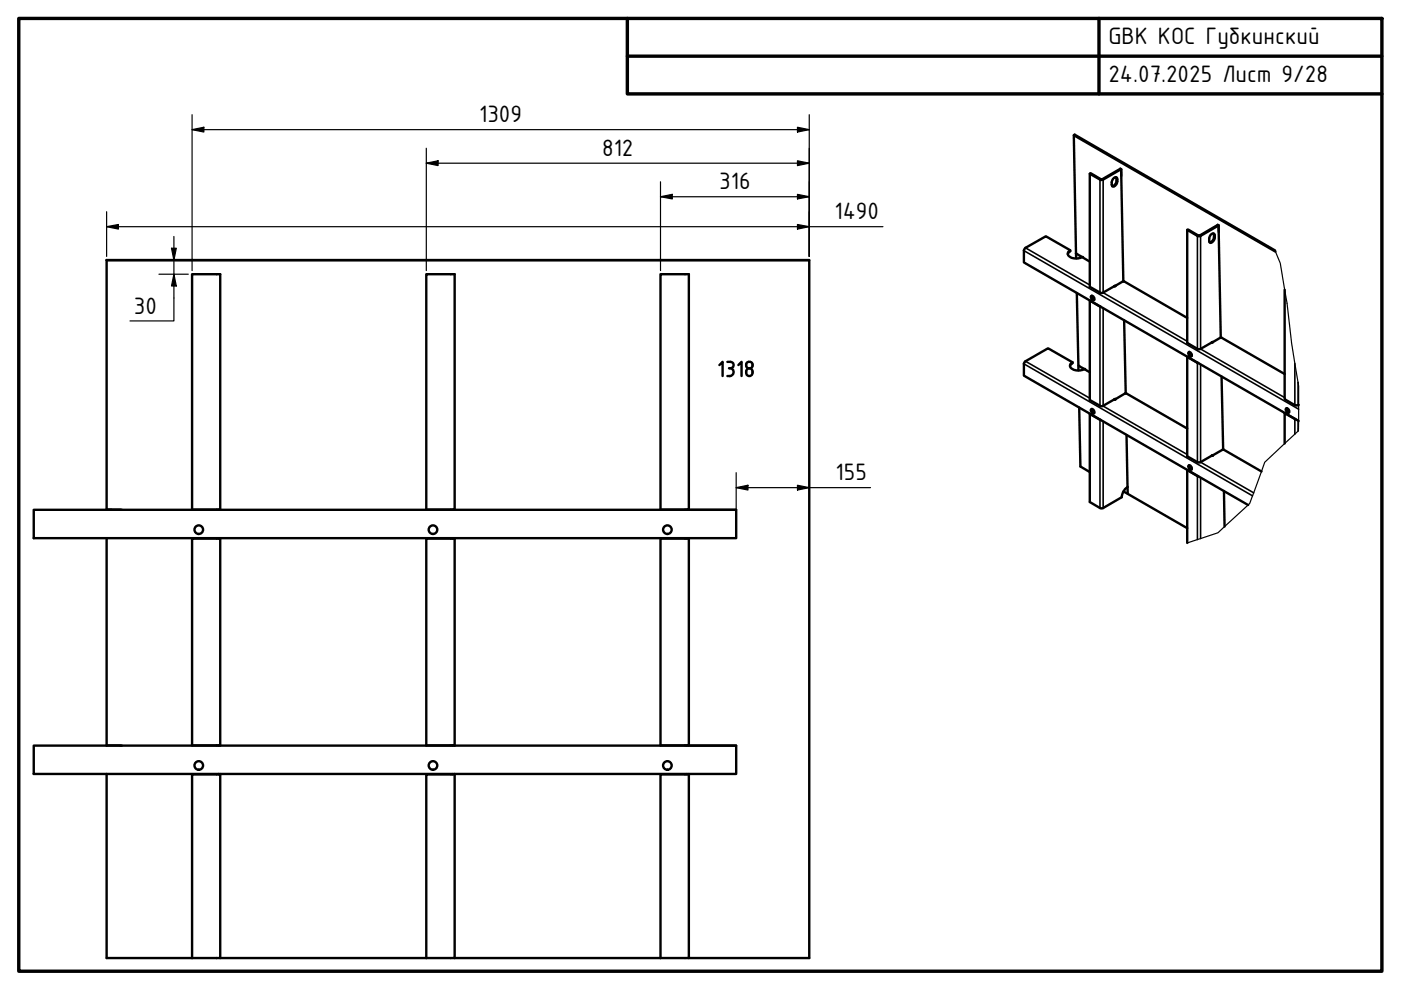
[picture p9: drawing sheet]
<svg xmlns="http://www.w3.org/2000/svg" width="297mm" height="210mm" viewBox="0 0 297 210" stroke-linecap="round" stroke-linejoin="round" font-family="sans-serif">
<!-- layer: Visible (ISO) -->
<g fill="none" stroke="#000" stroke-width=".51">
<path d="M227.7 28.7l42.7 24.7M236.2 37.7h.1a.37 .37 0 0 1 .4-.1 .37 .37 0 0 1 .2 .4v.5a.85 .85 0 0 1-1.1 .9l-.1-.9zM236.6 37.6l.1 .2-.1 .9-.4 .6-.4 .2M237.5 35.8l.2 .1v1.4M237.5 35.8l-3.8 2.2-2.5-1.3-.1 .1M237.5 35.8l.2 .1M237.7 35.9l-4 2.3h-.3l-2.3-1.4v24l2.3 1.3h.3l2.8-1.5M237.7 35.9l.5 23.8M22.6 55.2h149M40.7 58.1h6v49.9h-6zM90.4 58.1h6v49.9h-6zM140 58.1h6v49.9h-6z"/>
<path d="M226.4 53.9l.5-.6v-.2l-5.2-3-4.4 2.6-.2 .4v2.5l58.2 33.7M226.9 53.1a.84 .84 0 0 0-.5 .9 .84 .84 0 0 0 .8 .7l1.4 .1 .8-.3M228.1 53.8l1.3 .7M228.1 53.8l.1 1M229.4 54.5l1.7 1M256.7 49.8a.44 .44 0 0 1 .5-.3 .44 .44 0 0 1 .4 .4v.5a.9 .9 0 0 1-1.1 1l-.1-.9zM257.3 49.5l.1 .2-.1 1.1-.5 .5-.3 .1M258.2 47.7l.2 .1v1.4M258.2 47.7l-3.9 2.3-2.4-1.3h-.2M258.2 47.7l.2 .1M258.4 47.8l-4.1 2.3-.4-.1-2.2-1.3v24l2.2 1.3 .4 .1 2.8-1.6M258.4 47.8l.4 23.8"/>
<path d="M270.3 53.1l-42.5-24.6-.1 .2 .4 25.1M152.5 77.4l.7-.7v3M154.2 76.7h.7a.68 .68 0 0 1 .6 .7 .68 .68 0 0 1-.6 .7M154.6 78.1a.83 .83 0 0 1 .9 .7 .83 .83 0 0 1-.8 .9h-.5M156.5 77.4l.7-.7v3M158.5 78.2a.77 .77 0 0 1 1.1 .7 .77 .77 0 0 1-1.2 .6 1.06 1.06 0 0 1 .1-1.3zM227.4 76.8l-5.2-3-4.9 2.9-.2 .4v2.5l47.5 27.5M227.4 76.8a.84 .84 0 0 0-.5 .9 .84 .84 0 0 0 .8 .7l1.3 .1 .9-.3M227.4 76.8v.2l-.5 .6M228.3 62.1l.3 16.4M228.6 77.5l1.3 .7M229.9 78.2l1.2 .7"/>
<path d="M231.1 63.7h.1M231.4 62.7a.54 .54 0 0 1 .5 .3 .54 .54 0 0 1-.1 .6h-.2l-.2-.4-.1-.3zM231.5 62.7l.1 .6 .4 .3M233.4 65.1l-2.3-1.4v21.1l2.3 1.3h.3l2.8-1.5M236.3 60.7l1.8-1h.2l13.4 7.7M236.3 60.6v.1M238.3 67.9l.4 15.5M251.7 75.7h.1M252 74.7a.52 .52 0 0 1 .6 .3 .52 .52 0 0 1-.1 .6l-.4-.3-.2-.4zM252.1 74.6l.2 .6 .3 .3M254.1 77l-2.4-1.3v21l2.3 1.4h.4l2.7-1.6M256.9 72.6l1.8-1h.3l13.4 7.7"/>
<path d="M257 72.6h.1M259 79.9l.3 15.4M272.4 61.4v23.2l2.1 1.3 .4 .1 .4-.2M228.8 86.4l.3 12.5 2 1.2M231.1 87.7v.1M231.4 86.7a.56 .56 0 0 1 .6 .4 .56 .56 0 0 1-.2 .6l-.4-.4a.35 .35 0 0 1 0-.6zM231.5 86.7l.1 .6 .4 .3M233.4 89.1l-2.3-1.3v18.6l2.2 1.4h.5l4-2.4 .3-1 1-1.1M236.3 84.7l2.2-1.3h.3l12.9 7.5M238.8 92.2l.3 11.1M251.7 99.7l2.4 1.3M251.8 99.7l-.1 15.4"/>
<path d="M252.1 98.7a.54 .54 0 0 1 .5 .3 .54 .54 0 0 1-.1 .6l-.3-.1-.2-.3-.1-.3zM252.1 98.7l.2 .6 .3 .2M256.9 96.6l2.3-1.3h.3l8 4.7M257 96.6h.1M272.4 87.6h.1M272.7 86.6a.51 .51 0 0 1 .6 .3 .51 .51 0 0 1-.2 .6l-.3-.2-.2-.4zM272.8 86.5l.1 .7 .4 .2M274.7 88.9l-2.3-1.3v6.4M7.2 108.1h148.9v6h-148.9zM22.6 108v-52.9h149v148h-25.6M22.6 114.1v44h3M22.6 108l3 .1"/>
<path d="M22.6 108v.1M40.7 114.2h6v43.8h-6zM46.3 108v.1M46.3 114.1v.1M46.7 108v.1M46.7 114.1v.1M90.4 114.2h6v43.8h-6zM96 108v.1M96 114.1v.1M96.4 108v.1M96.4 114.1v.1M140 114.2h6v43.8h-6z"/>
<path d="M145.6 108v.1M145.6 114.1v.1M146 108v.1M146 114.1v.1M146.4 108.1h9.7M238.2 104.2l13.5 7.8M239.1 103.3v1.4M259.5 104.1l.1 7.5M7.2 158.1h148.9v6h-148.9zM46.3 158v.1M46.7 158v.1M96 158v.1"/>
<path d="M96.4 158v.1M145.6 158v.1M146 158v.1M146.4 158.1h9.7M22.6 164.1v39h24.1v-38.9M46.3 164.1v.1M46.7 164.2h-6v38.9M46.7 164.1v.1M96 164.1v.1M96.4 164.2v38.9h-49.7M96.4 164.2h-6v38.9M96.4 164.1v.1"/>
<path d="M145.6 164.1v.1M146 164.2v38.9h-49.6M146 164.2h-6v38.9M146 164.1v.1"/>
<circle cx="158.9" cy="77.4" r=".72"/>
<circle cx="42.1" cy="112.3" r=".91"/>
<circle cx="91.8" cy="112.3" r=".91"/>
<circle cx="141.5" cy="112.3" r=".91"/>
<circle cx="42.1" cy="162.3" r=".91"/>
<circle cx="91.8" cy="162.3" r=".91"/>
<circle cx="141.5" cy="162.3" r=".91"/>
</g>
<g fill="#000">
<circle cx="229.4" cy="54.5" r=".25"/>
<circle cx="229.9" cy="78.2" r=".25"/>
<circle cx="236.3" cy="60.7" r=".25"/>
<circle cx="257" cy="72.6" r=".25"/>
<circle cx="236.3" cy="84.7" r=".25"/>
<circle cx="257" cy="96.6" r=".25"/>
<circle cx="25.6" cy="108.1" r=".25"/>
<circle cx="25.6" cy="158.1" r=".25"/>
</g>
<!-- layer: Break Line (ISO) -->
<path d="M270.3 53.1l1.1 2.7 1.5 8.5a225.3 225.3 0 0 0 2.4 17.5v9.5l-7.2 6.7-3.1 8.7-6.8 6.3-6.5 2.1" fill="none" stroke="#000" stroke-width=".25"/>
<!-- layer: Visible Narrow (ISO) -->
<g fill="none" stroke="#000" stroke-width=".34">
<path d="M233.4 38l-.2 .1v23.9M233.7 38l.2 .1v23.9M236.7 38.4l.2 .1M236.7 37.9l.2 .1M217.1 53.1l58.2 33.7M217.4 52.5l13.7 7.9M254 49.9l-.1 .1v24M254.4 49.9l.2 .1v24l17.8 10.3M257.4 50.3l.2 .1M257.4 49.8l.2 .1M217.1 77.1l48.5 28M217.4 76.6l13.7 7.8"/>
<path d="M233.3 65l-.1 21M233.8 62l17.9 10.4M233.9 65.3v20.7M253.9 76.9v21.1M254.6 77.3v20.7l11.2 6.5M274.5 77.1v8.8M233.3 89l-.1 18.7M233.8 86.1l17.9 10.3M233.9 89.3v18.4M274.6 88.8l-.1 3.2M275.2 85.9l.1 .1M275.2 81.1v4.8"/>
<path d="M275.2 89.2v2.2M253.9 100.9v13.5M254.6 101.3v12.9"/>
</g>
<!-- layer: Border (ISO) -->
<path d="M4 3.9h289v202h-289zM133 3.9v16h160M133 11.9h160M233 3.9v16" fill="none" stroke="#000" stroke-width=".72"/>
<!-- layer: Dimension (ISO) -->
<g fill="none" stroke="#000" stroke-width=".25">
<path d="M40.7 27.5l2.5-.5v1zM40.7 27.5h130.9M40.7 24.3v33.1M90.4 34.6l2.5-.5v1zM90.4 34.6h81.2M90.4 31.4v26M140 38.5v18.9M169.1 34.1l2.5 .5-2.5 .5zM169.1 27l2.5 .5-2.5 .5zM171.6 24.3v30.1M22.6 48.1l2.5-.5v1zM22.6 48.1h164.6"/>
<path d="M22.6 44.9v9.5M33.7 58.1h6.2M36.4 52.6h1l-.5 2.6zM36.9 58.1l.5 2.5h-1zM36.9 50.1v17.9h-9.3M140 41.7l2.5-.5v1zM140 41.7h31.6M169.1 41.2l2.5 .5-2.5 .5zM169.1 47.6l2.5 .5-2.5 .5zM156.1 103.4l2.5-.5v1zM156.1 103.4h28.5M156.1 100.2v7.9"/>
<path d="M169.1 102.9l2.5 .5-2.5 .5z"/>
</g>
<path d="M40.7 27.5l2.5-.5v1zM90.4 34.6l2.5-.5v1zM169.1 34.1l2.5 .5-2.5 .5zM169.1 27l2.5 .5-2.5 .5zM22.6 48.1l2.5-.5v1zM36.4 52.6h1l-.5 2.6zM140 41.7l2.5-.5v1zM169.1 41.2l2.5 .5-2.5 .5zM169.1 47.6l2.5 .5-2.5 .5zM36.9 58.1l.5 2.5h-1zM156.1 103.4l2.5-.5v1zM169.1 102.9l2.5 .5-2.5 .5z" fill="#000"/>
<g font-size="5.4">
<text x="235" y="9.4">GBK КОС Губкинский</text>
<text x="235" y="17.4">24.07.2025 Лист 9/28</text>
<text x="101.6" y="25.9">1309</text>
<text x="127.7" y="33">812</text>
<text x="152.5" y="40.1">316</text>
<text x="177" y="46.5">1490</text>
<text x="28.4" y="66.5">30</text>
<text x="177.2" y="101.8">155</text>
</g>
</svg>
